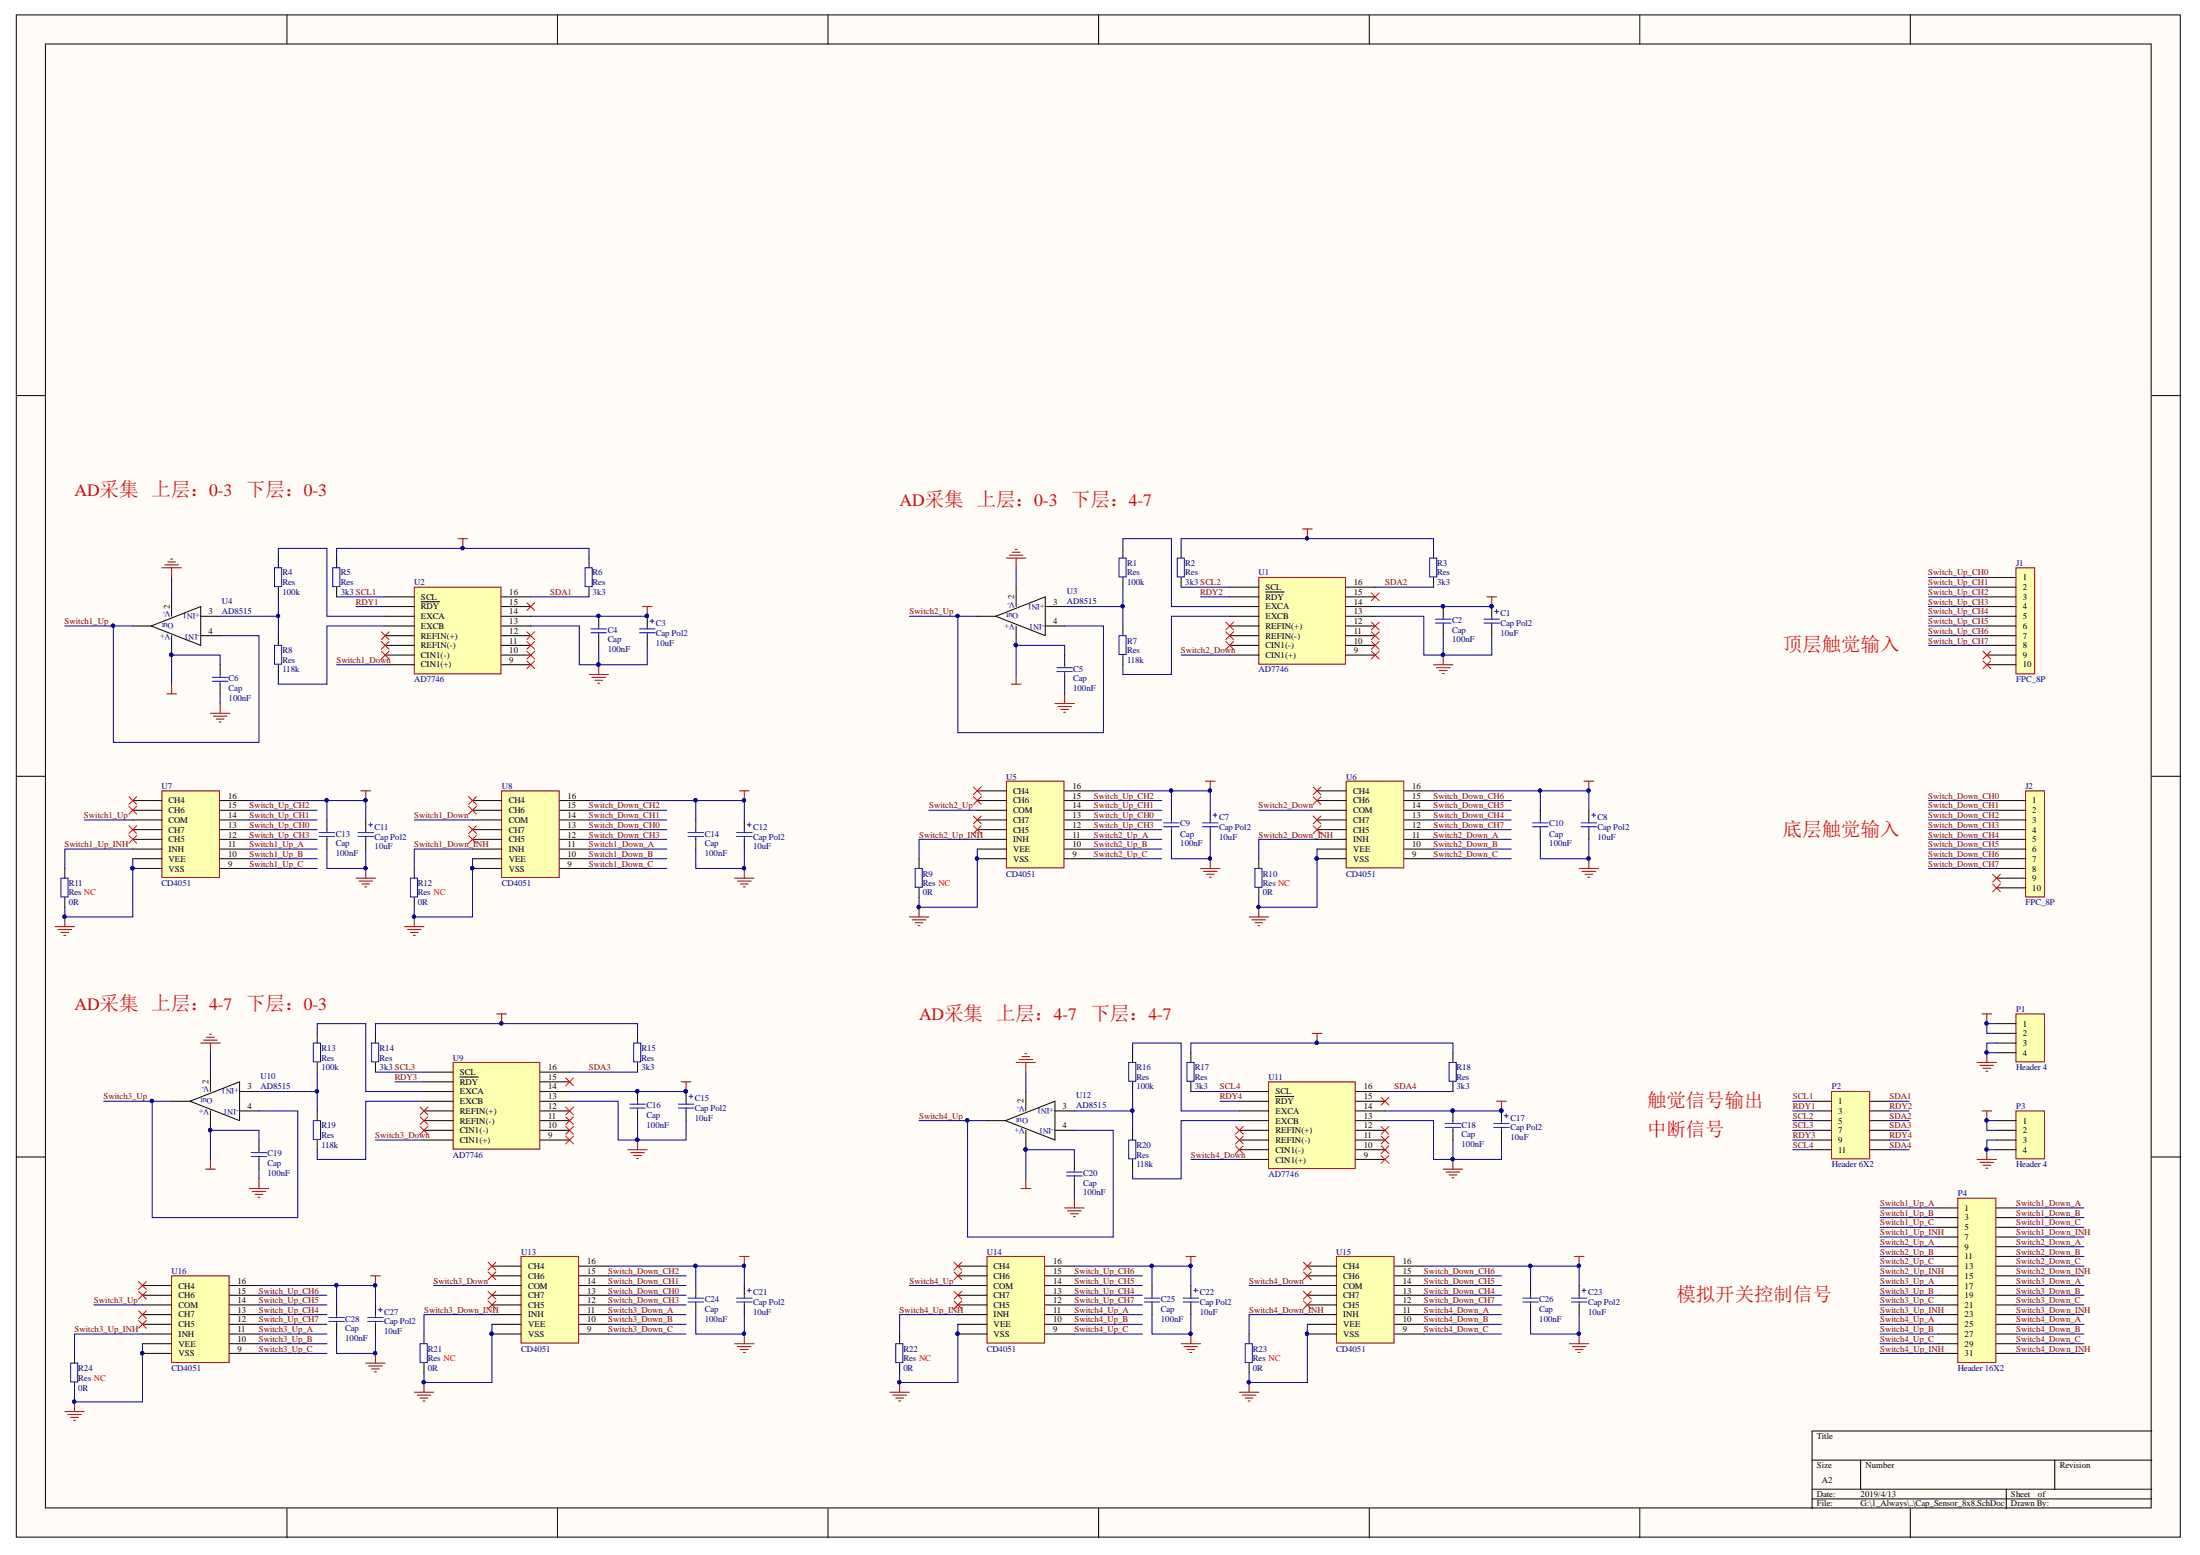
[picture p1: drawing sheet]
# Altium project Cap_Sensor_8x8.PrjPcb
1 sheet, 74 parts. Net scope: global (net labels, ports and power ports of the same name join across sheets).
Board file: Cap_Sensor_8x8.PcbDoc

## Sheet Cap_Sensor_8x8.SchDoc
size A2

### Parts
C1  Cap Pol2  value 10uF  [Cap-TA]
C2  Cap  value 100nF  [0805C]
C3  Cap Pol2  value 10uF  [Cap-TA]
C4  Cap  value 100nF  [0805C]
C5  Cap  value 100nF  [0805C]
C6  Cap  value 100nF  [0805C]
C7  Cap Pol2  value 10uF  [Cap-TA]
C8  Cap Pol2  value 10uF  [Cap-TA]
C9  Cap  value 100nF  [0805C]
C10  Cap  value 100nF  [0805C]
C11  Cap Pol2  value 10uF  [Cap-TA]
C12  Cap Pol2  value 10uF  [Cap-TA]
C13  Cap  value 100nF  [0805C]
C14  Cap  value 100nF  [0805C]
C15  Cap Pol2  value 10uF  [Cap-TA]
C16  Cap  value 100nF  [0805C]
C17  Cap Pol2  value 10uF  [Cap-TA]
C18  Cap  value 100nF  [0805C]
C19  Cap  value 100nF  [0805C]
C20  Cap  value 100nF  [0805C]
C21  Cap Pol2  value 10uF  [Cap-TA]
C22  Cap Pol2  value 10uF  [Cap-TA]
C23  Cap Pol2  value 10uF  [Cap-TA]
C24  Cap  value 100nF  [0805C]
C25  Cap  value 100nF  [0805C]
C26  Cap  value 100nF  [0805C]
C27  Cap Pol2  value 10uF  [Cap-TA]
C28  Cap  value 100nF  [0805C]
J1  FPC_8P  [FPC8-0.5]
J2  FPC_8P  [FPC8-0.5]
P1  Header 4  [HDR1X4]
P2  Header 6X2  [HDR2X6]
P3  Header 4  [HDR1X4]
P4  Header 16X2  [HDR2X16]
R1  Res  value 100k  [0805R]
R2  Res  value 3k3  [0805R]
R3  Res  value 3k3  [0805R]
R4  Res  value 100k  [0805R]
R5  Res  value 3k3  [0805R]
R6  Res  value 3k3  [0805R]
R7  Res  value 118k  [0805R]
R8  Res  value 118k  [0805R]
R9  Res  value 0R  [0805R]
R10  Res  value 0R  [0603R]
R11  Res  value 0R  [0805R]
R12  Res  value 0R  [0603R]
R13  Res  value 100k  [0805R]
R14  Res  value 3k3  [0805R]
R15  Res  value 3k3  [0805R]
R16  Res  value 100k  [0805R]
R17  Res  value 3k3  [0805R]
R18  Res  value 3k3  [0805R]
R19  Res  value 118k  [0805R]
R20  Res  value 118k  [0805R]
R21  Res  value 0R  [0603R]
R22  Res  value 0R  [0805R]
R23  Res  value 0R  [0603R]
R24  Res  value 0R  [0805R]
U1  AD7746  [TSSOP16]
U2  AD7746  [TSSOP16]
U3  AD8515  [sot23-5]
U4  AD8515  [sot23-5]
U5  CD4051  [SO16]
U6  CD4051  [SO16]
U7  CD4051  [SO16]
U8  CD4051  [SO16]
U9  AD7746  [TSSOP16]
U10  AD8515  [sot23-5]
U11  AD7746  [TSSOP16]
U12  AD8515  [sot23-5]
U13  CD4051  [SO16]
U14  CD4051  [SO16]
U15  CD4051  [SO16]
U16  CD4051  [SO16]

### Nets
GND: C1.2 C2.1 C3.2 C4.1 C5.1 C6.1 C7.2 C8.2 C9.1 C10.1 C11.2 C12.2 C13.1 C14.1 C15.2 C16.1 C17.2 C18.1 C19.1 C20.1 C21.2 C22.2 C23.2 C24.1 C25.1 C26.1 C27.2 C28.1 P1.3 P1.4 P3.3 P3.4 R9.1 R10.1 R11.1 R12.1 R21.1 R22.1 R23.1 R24.1 U1.13(GND) U2.13(GND) U3.2(V-) U4.2(V-) U5.7(VEE) U5.8(VSS) U6.7(VEE) U6.8(VSS) U7.7(VEE) U7.8(VSS) U8.7(VEE) U8.8(VSS) U9.13(GND) U10.2(V-) U11.13(GND) U12.2(V-) U13.7(VEE) U13.8(VSS) U14.7(VEE) U14.8(VSS) U15.7(VEE) U15.8(VSS) U16.7(VEE) U16.8(VSS)
VDD_3V3: C7.1 C8.1 C9.2 C10.2 C11.1 C12.1 C13.2 C14.2 C21.1 C22.1 C23.1 C24.2 C25.2 C26.2 C27.1 C28.2 P3.1 P3.2 U5.16(VDD) U6.16(VDD) U7.16(VDD) U8.16(VDD) U13.16(VDD) U14.16(VDD) U15.16(VDD) U16.16(VDD)
VDD_5V: C1.1 C2.2 C3.1 C4.2 C5.2 C6.2 C15.1 C16.2 C17.1 C18.2 C19.2 C20.2 P1.1 P1.2 R2.2 R3.2 R5.2 R6.2 R14.2 R15.2 R17.2 R18.2 U1.14(VDD) U2.14(VDD) U3.5(V+) U4.5(V+) U9.14(VDD) U10.5(V+) U11.14(VDD) U12.5(V+)
RDY1: P2.3 U2.2(~{RDY})
RDY2: P2.4 U1.2(~{RDY})
RDY3: P2.9 U9.2(~{RDY})
RDY4: P2.10 U11.2(~{RDY})
SCL1: P2.1 R5.1 U2.1(SCL)
SCL2: P2.5 R2.1 U1.1(SCL)
SCL3: P2.7 R14.1 U9.1(SCL)
SCL4: P2.11 R17.1 U11.1(SCL)
SDA1: P2.2 R6.1 U2.16(SDA)
SDA2: P2.6 R3.1 U1.16(SDA)
SDA3: P2.8 R15.1 U9.16(SDA)
SDA4: P2.12 R18.1 U11.16(SDA)
Switch1_Down: U2.8(CIN1(+)) U8.3(COM)
Switch1_Down_A: P4.2 U8.11(A)
Switch1_Down_B: P4.4 U8.10(B)
Switch1_Down_C: P4.6 U8.9(C)
Switch1_Down_INH: P4.8 R12.2 U8.6(INH)
Switch1_Up: U4.1(Out1) U4.4(-IN) U7.3(COM)
Switch1_Up_A: P4.1 U7.11(A)
Switch1_Up_B: P4.3 U7.10(B)
Switch1_Up_C: P4.5 U7.9(C)
Switch1_Up_INH: P4.7 R11.2 U7.6(INH)
Switch2_Down: U1.8(CIN1(+)) U6.3(COM)
Switch2_Down_A: P4.10 U6.11(A)
Switch2_Down_B: P4.12 U6.10(B)
Switch2_Down_C: P4.14 U6.9(C)
Switch2_Down_INH: P4.16 R10.2 U6.6(INH)
Switch2_Up: U3.1(Out1) U3.4(-IN) U5.3(COM)
Switch2_Up_A: P4.9 U5.11(A)
Switch2_Up_B: P4.11 U5.10(B)
Switch2_Up_C: P4.13 U5.9(C)
Switch2_Up_INH: P4.15 R9.2 U5.6(INH)
Switch3_Down: U9.8(CIN1(+)) U13.3(COM)
Switch3_Down_A: P4.18 U13.11(A)
Switch3_Down_B: P4.20 U13.10(B)
Switch3_Down_C: P4.22 U13.9(C)
Switch3_Down_INH: P4.24 R21.2 U13.6(INH)
Switch3_Up: U10.1(Out1) U10.4(-IN) U16.3(COM)
Switch3_Up_A: P4.17 U16.11(A)
Switch3_Up_B: P4.19 U16.10(B)
Switch3_Up_C: P4.21 U16.9(C)
Switch3_Up_INH: P4.23 R24.2 U16.6(INH)
Switch4_Down: U11.8(CIN1(+)) U15.3(COM)
Switch4_Down_A: P4.26 U15.11(A)
Switch4_Down_B: P4.28 U15.10(B)
Switch4_Down_C: P4.30 U15.9(C)
Switch4_Down_INH: P4.32 R23.2 U15.6(INH)
Switch4_Up: U12.1(Out1) U12.4(-IN) U14.3(COM)
Switch4_Up_A: P4.25 U14.11(A)
Switch4_Up_B: P4.27 U14.10(B)
Switch4_Up_C: P4.29 U14.9(C)
Switch4_Up_INH: P4.31 R22.2 U14.6(INH)
Switch_Down_CH0: J2.1 U8.13(CH0) U13.13(CH0)
Switch_Down_CH1: J2.2 U8.14(CH1) U13.14(CH1)
Switch_Down_CH2: J2.3 U8.15(CH2) U13.15(CH2)
Switch_Down_CH3: J2.4 U8.12(CH3) U13.12(CH3)
Switch_Down_CH4: J2.5 U6.13(CH0) U15.13(CH0)
Switch_Down_CH5: J2.6 U6.14(CH1) U15.14(CH1)
Switch_Down_CH6: J2.7 U6.15(CH2) U15.15(CH2)
Switch_Down_CH7: J2.8 U6.12(CH3) U15.12(CH3)
Switch_Up_CH0: J1.1 U5.13(CH0) U7.13(CH0)
Switch_Up_CH1: J1.2 U5.14(CH1) U7.14(CH1)
Switch_Up_CH2: J1.3 U5.15(CH2) U7.15(CH2)
Switch_Up_CH3: J1.4 U5.12(CH3) U7.12(CH3)
Switch_Up_CH4: J1.5 U14.13(CH0) U16.13(CH0)
Switch_Up_CH5: J1.6 U14.14(CH1) U16.14(CH1)
Switch_Up_CH6: J1.7 U14.15(CH2) U16.15(CH2)
Switch_Up_CH7: J1.8 U14.12(CH3) U16.12(CH3)
NetR1_1: R1.1 U1.3(EXCA)
NetR1_2: R1.2 R7.1 U3.3(+IN)
NetR4_1: R4.1 U2.3(EXCA)
NetR4_2: R4.2 R8.1 U4.3(+IN)
NetR7_2: R7.2 U1.4(EXCB)
NetR8_2: R8.2 U2.4(EXCB)
NetR13_1: R13.1 U9.3(EXCA)
NetR13_2: R13.2 R19.1 U10.3(+IN)
NetR16_1: R16.1 U11.3(EXCA)
NetR16_2: R16.2 R20.1 U12.3(+IN)
NetR19_2: R19.2 U9.4(EXCB)
NetR20_2: R20.2 U11.4(EXCB)

Not connected (* = marked no-connect by the designer): J1 9* 10*; J2 9* 10*; U1 5(REFIN(+))* 6(REFIN(-))* 7(CIN1(-))* 9(CIN2(+))* 10(CIN2(-))* 11(VIN(+))* 12(VIN(-))* 15(NC)*; U2 5(REFIN(+))* 6(REFIN(-))* 7(CIN1(-))* 9(CIN2(+))* 10(CIN2(-))* 11(VIN(+))* 12(VIN(-))* 15(NC)*; U5 1(CH4)* 2(CH6)* 4(CH7)* 5(CH5)*; U6 1(CH4)* 2(CH6)* 4(CH7)* 5(CH5)*; U7 1(CH4)* 2(CH6)* 4(CH7)* 5(CH5)*; U8 1(CH4)* 2(CH6)* 4(CH7)* 5(CH5)*; U9 5(REFIN(+))* 6(REFIN(-))* 7(CIN1(-))* 9(CIN2(+))* 10(CIN2(-))* 11(VIN(+))* 12(VIN(-))* 15(NC)*; U11 5(REFIN(+))* 6(REFIN(-))* 7(CIN1(-))* 9(CIN2(+))* 10(CIN2(-))* 11(VIN(+))* 12(VIN(-))* 15(NC)*; U13 1(CH4)* 2(CH6)* 4(CH7)* 5(CH5)*; U14 1(CH4)* 2(CH6)* 4(CH7)* 5(CH5)*; U15 1(CH4)* 2(CH6)* 4(CH7)* 5(CH5)*; U16 1(CH4)* 2(CH6)* 4(CH7)* 5(CH5)*

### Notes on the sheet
- AD采集   上层：0-3   下层：0-3
- AD采集   上层：0-3   下层：4-7
- 顶层触觉输入
- 底层触觉输入
- (near R11) NC
- 电阻不要焊
- (near R12) NC
- (near R9) NC
- (near R10) NC
- AD采集   上层：4-7   下层：0-3
- AD采集   上层：4-7   下层：4-7
- 触觉信号输出
- 中断信号
- 模拟开关控制信号
- (near R21) NC
- (near R22) NC
- (near R23) NC
- (near R24) NC
